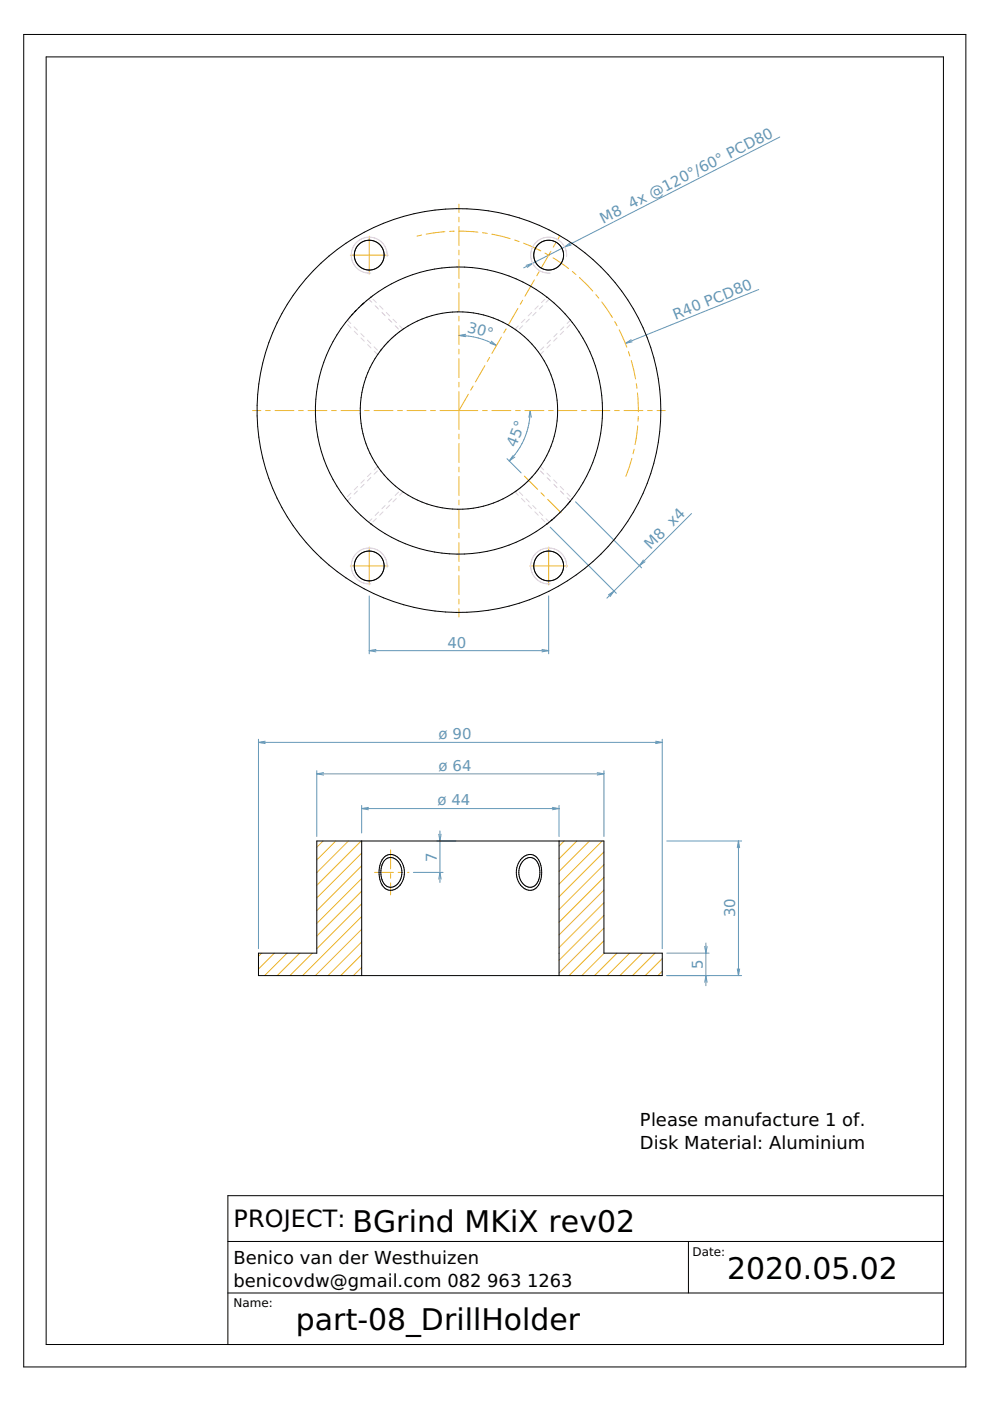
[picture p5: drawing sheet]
<svg xmlns="http://www.w3.org/2000/svg" width="210mm" height="297mm" viewBox="0 0 210 297" stroke-linecap="round" stroke-linejoin="round" font-family="sans-serif">
<g fill="none" stroke="#6498b8" stroke-width=".21">
<path d="M165.3 29.1l-45.6 23.3M111.6 56.3l1.3-.5-1.1 .9M119.7 52.4l-8.7 4.4M120.9 51.5l-1.2 .9M121.1 51.9l-1.4 .5M97.3 71.1a15.9 15.9 0 0 1 8 2.2M97.3 71.1l1.4 .3M98.7 70.9l-1.4 .2M103.9 72.8l1.4 .5M104.2 72.3l1.1 1M133.8 72l-1.2 .8M134 72.5l-1.4 .3"/>
<path d="M160.9 61.4l-28.3 11.4M107.5 97.3l3 3M108.8 96.5l-.8 1.2M109.2 96.9l-1.2 .8M112.4 87a15.1 15.1 0 0 1-4.4 10.7M112.4 87l.2 1.5M112.4 87l-.3 1.5M116.6 111.8l14.1 14M122 106.4l14 14M136.4 118.7l-.8 1.2 1.2-.8M146.6 108.9l-17.9 17.9M78.3 126.3v12.3"/>
<path d="M78.3 138h38M78.3 138l1.4 .2M79.7 137.7l-1.4 .3M114.9 137.7l1.4 .3M116.3 126.3v12.3M116.3 138l-1.4 .2M129 126.1l1.2-.8-.8 1.2M54.8 156.7v44.4M54.8 157.4h85.6M54.8 157.4l1.4 .3M56.2 157.1l-1.4 .3M139 157.1l1.4 .3"/>
<path d="M140.4 156.7v44.4M140.4 157.4l-1.4 .3M67.2 163.4v14M67.2 164.1h60.8M67.2 164.1l1.4 .2M68.6 163.8l-1.4 .3M76.7 170.8v5.8M76.7 171.4h41.8M76.7 171.4l1.4 .3M78.1 171.2l-1.4 .2M92.6 178.3h4.1M93 176.9l.3 1.4 .2-1.4"/>
<path d="M93.3 176.2v10.9M117.1 171.2l1.4 .2M118.5 170.8v6.6M118.5 171.4l-1.4 .3M126.6 163.8l1.4 .3M128 163.4v14M128 164.1l-1.4 .2M141.4 178.3h15.8M156.6 178.3v28.5M156.6 178.3l.2 1.4M156.6 178.3l-.3 1.4M87.7 185h6.2"/>
<path d="M93 186.4l.3-1.4 .2 1.4M149.7 199.9v9.1M141.4 206.8h15.8M141.4 202.1h8.9M149.4 208.3l.3-1.5 .2 1.5M149.4 200.7l.3 1.4 .2-1.4M156.3 205.4l.3 1.4M156.8 205.4l-.2 1.4"/>
</g>
<g fill="none" stroke="#ecb42c" stroke-width=".21">
<path d="M74.3 54.1h8M78.3 50.1v8M89.4 49.8l-1 .3M94.3 49.1l-3.9 .5M96.3 49l-1 .1M97.3 43.3v1.7M97.3 46v1M97.3 48v4M97.3 53v1M97.3 55v4M97.3 49l4 .2M102.3 49.3l1 .2"/>
<path d="M104.3 49.6l3.9 1M109.1 50.9l1 .3M111 51.6l3.7 1.6M113.3 59.3l-2 3.5M114.3 57.6l-.5 .9M115.5 53.7l.9 .5M116.8 53.3l-2 3.4M117.3 54.7l3.3 2.2M117.8 51.5l-.5 .9M118.7 50l-.4 .7M121.3 57.6l.8 .6M122.9 58.9l2.8 2.8"/>
<path d="M97.3 60v1M97.3 62v4M97.3 67v1M97.3 69v4M97.3 74v1M97.3 76v4M102.8 77.5l-2 3.5M103.8 75.8l-.5 .9M106.3 71.5l-2 3.4M107.3 69.7l-.5 .9M109.8 65.4l-2 3.5M110.8 63.7l-.5 .8"/>
<path d="M126.3 62.5l.7 .7M127.6 64l2.2 3.3M130.3 68.2l.5 .9M131.3 69.9l1.6 3.7M133.2 74.5l.3 1M133.8 76.4l1 3.9M53.6 87h1.7M56.3 87h1M58.3 87h4M63.3 87h1M65.3 87h4M70.3 87h1"/>
<path d="M72.3 87h4M77.3 87h1M79.3 87h4M84.3 87h1M86.3 87h4M91.3 87h1M93.3 87h8M97.3 81v1M97.3 83v8M97.3 92v1M97.3 94v4M97.3 99v1"/>
<path d="M99.3 83.6l-2 3.4M100.3 81.8l-.5 .9M102.3 87h1M104.3 87h4M109.3 87h1M111.3 87h4M116.3 87h1M118.3 87h4M123.3 87h1M125.3 87h4M130.3 87h1M132.3 87h4"/>
<path d="M134 97.2l-1.3 3.8M134.5 95.2l-.3 1M134.9 81.3l.2 1M135.2 83.3l.1 4M135.2 90.3l-.5 4M135.3 88.3v1M137.3 87h1M139.3 87h1.8M74.3 120h8M78.3 116v8M97.3 101v4M97.3 106v1"/>
<path d="M97.3 108v4M97.3 113v1M97.3 115v4M111.2 100.9l2.8 2.9M112.3 120h8M114.7 104.5l.7 .7M116.1 105.9l2.9 2.8M116.3 116v8M97.3 120v1M97.3 122v4M97.3 127v1M97.3 129v1.8"/>
<path d="M68.5 178.3l-1.3 1.3M71.2 178.3l-4 4M73.9 178.3l-6.7 6.7M76.6 178.3l-9.4 9.4M119.6 178.3l-1.1 1.1M122.3 178.3l-3.8 3.8M125 178.3l-6.5 6.5M127.7 178.3l-9.2 9.2M76.7 194.3l-12.5 12.5M76.7 197l-9.8 9.8M76.7 199.7l-7.1 7.1M76.7 180.9l-9.5 9.5"/>
<path d="M76.7 183.6l-9.5 9.5M76.7 186.3l-9.5 9.5M76.7 189l-9.5 9.5M76.7 191.6l-9.5 9.6M79.4 185h4M82.8 180.2v4M82.8 185.2v1M82.8 187.2v2.5M84.4 185h1M86.4 185h.3M128 194.1l-9.5 9.5M128 196.8l-9.5 9.5"/>
<path d="M128 199.5l-7.3 7.3M128 180.6l-9.5 9.5M128 183.3l-9.5 9.5M128 186l-9.5 9.5M128 188.7l-9.5 9.5M128 191.4l-9.5 9.5M55.5 202.1l-.7 .7M58.2 202.1l-3.4 3.4M60.9 202.1l-4.8 4.7M63.5 202.1l-4.7 4.7M66.2 202.1l-4.7 4.7M76.7 202.4l-4.5 4.4"/>
<path d="M76.7 205.1l-1.8 1.7M128.1 202.1l-4.7 4.7M130.8 202.1l-4.7 4.7M133.5 202.1l-4.8 4.7M136.2 202.1l-4.8 4.7M138.9 202.1l-4.8 4.7M140.4 203.2l-3.6 3.6M140.4 205.9l-.9 .9"/>
</g>
<g fill="none" stroke="#000" stroke-width=".21">
<path d="M5 7.3h199.8v282.5h-199.8zM9.8 12.1h190.2v273h-190.2zM73.3 68.4a30.4 30.4 0 0 1 43-5.2 30.4 30.4 0 0 1 4.6 43.1M73.3 68.4a30.4 30.4 0 0 0 0 37.3M73.3 68.4h.1M74.8 66.6l-.3 .3M75.4 65.9l-.2 .2M75.5 65.8h.1M76.1 65.2h.1M76.8 64.5l-.1 .2M77.2 64.2l-.3 .3M78.6 63h.1"/>
<path d="M116 63h.1M121.4 68.4h-.1M73.3 105.7a30.4 30.4 0 0 0 47.6 .6M73.3 105.7h.1M73.7 106.2h.1M78.6 111.1h.1M116 111.1h.1M117.1 110.1l-.3 .3M120.1 107.2h.1M120.4 106.9h.1M120.7 106.5l-.1 .1M120.9 106.3l-.1 .1"/>
<path d="M121.3 105.7h.1M67.2 178.3h60.8v23.8h12.4v4.7h-85.6v-4.7h12.4zM76.7 178.3v28.5M118.5 178.3v28.5M81 183.4a3.8 3.8 0 0 0 1.2 4.6 2.58 2.58 0 0 0 3-2.6v-.8l-.3-1.2M81 183.4a1.92 1.92 0 0 1 1.7-1.6 1.92 1.92 0 0 1 2 1.2l.2 .4M81 183.4h.1M81.5 181.7a2.46 2.46 0 0 1 3.8 1.4 4.1 4.1 0 0 1-2.1 5.6 2.69 2.69 0 0 1-2.8-2.7 5 5 0 0 1 1.1-4.3zM84.9 187.6l-.1 .1M84.9 183.4h.1M110.3 183.4a3.3 3.3 0 0 0 2.1 4.7 2.59 2.59 0 0 0 2.1-2.7l-.3-2M110.3 187.6l.1 .1"/>
<path d="M110.3 183.4a1.97 1.97 0 0 1 1.6-1.5 1.97 1.97 0 0 1 2 .8l.3 .7M110.3 183.4h.1M110.7 181.9a2.21 2.21 0 0 1 2.3-.6 2.21 2.21 0 0 1 1.6 1.8 4.9 4.9 0 0 1-1.2 5.4 2.69 2.69 0 0 1-3.7-2.1 4.4 4.4 0 0 1 1-4.5zM114.2 183.4h.1M200 253.5h-151.7v31.6M48.3 274.1h151.7M48.3 263.2h151.7M146 263.2v10.9"/>
<circle cx="78.3" cy="54.1" r="3.2"/>
<circle cx="116.3" cy="54.1" r="3.2"/>
<circle cx="97.3" cy="87" r="42.8"/>
<circle cx="97.3" cy="87" r="20.9"/>
<circle cx="78.3" cy="120" r="3.2"/>
<circle cx="116.3" cy="120" r="3.2"/>
</g>
<g fill="none" stroke="#e4c8e0" stroke-width=".21">
<path d="M82.1 54.4a3.8 3.8 0 0 0-3.7-4.1 3.8 3.8 0 0 0-3.9 3.9 3.8 3.8 0 0 0 4.1 3.7M120.1 54.4a3.8 3.8 0 0 0-3.7-4.1 3.8 3.8 0 0 0-3.9 3.9 3.8 3.8 0 0 0 4.2 3.7M73.7 67.9l.7 .7M73.7 68.8l.7 .7M73.8 67.7l-.1 .1M74 67.5l-.3 .4M74.3 67.2l-.4 .3M74.3 67.1l-.3 .4M74.5 66.9h.1M75.1 69.3l.7 .7M75.1 70.2l.7 .7M75.2 66.1l-.4 .5"/>
<path d="M75.4 65.9l-.4 .5M75.5 65.8l-.1 .1M75.7 65.7l-.3 .2M76.4 65l-.3 .2M76.5 70.7l.7 .7M76.5 71.6l.7 .8M76.7 64.7l-.3 .3M76.8 64.5l-.4 .5M76.9 64.5h-.1M77.1 64.3l-.3 .2M77.2 64.2h.1M77.8 63.7l-.4 .3"/>
<path d="M77.9 72.1l.7 .7M77.9 73.1l.8 .7M78 63.5l-.1 .1M78.1 63.4l.7 .7M78.6 63l-.6 .5M79.1 63.4l.7 .7M79.3 73.5l.7 .7M79.4 74.5l.7 .7M79.5 64.8l.8 .7M80.5 64.9l.7 .7M80.5 74.5l-.1 .2M80.6 74.5h-.1"/>
<path d="M80.7 74.3l-.2 .2M81 66.2l.7 .7M81 73.9l-.3 .4M81.1 73.9l-.4 .4M81.9 66.3l.7 .7M82.2 72.5l-.7 .8M82.4 67.6l.7 .8M82.4 72.4l-.7 .7M83.1 71.7l-.2 .1M83.3 67.7l.7 .7M83.7 71.2l-.6 .5M83.8 69.1l.7 .7"/>
<path d="M83.9 71l-.8 .7M83.9 70.9v.1M84.5 70.5l-.3 .3M84.7 69.1l.7 .7M85.4 69.8l-.8 .6M85.4 69.8h.1M109.9 69.1l-.7 .7M110.8 69.1l-.7 .7M111.3 67.7l-.7 .7M112.2 67.6l-.7 .8M112.7 66.3l-.7 .7M113.6 66.2l-.7 .7"/>
<path d="M114.1 64.9l-.7 .7M115.1 64.8l-.7 .7M115.3 74.5l-.8 .7M115.3 73.5l-.7 .7M115.5 63.4l-.7 .7M116.5 63.4l-.7 .7M116.7 73.1l-.7 .7M116.7 72.1l-.7 .7M118.1 71.6l-.7 .8M118.1 70.7l-.7 .7M119.5 70.2l-.7 .7M119.5 69.3l-.7 .7"/>
<path d="M120.9 68.8l-.7 .7M120.9 67.9l-.7 .7M80 99.9l-.7 .7M80.1 98.9l-.7 .7M113.9 99.8l-.3 .4M113.9 99.8h.1M114.1 99.5l-.1 .1M114.2 99.4l-.3 .4M114.5 98.9l.8 .7M114.6 99.9l.7 .7M74.4 105.5l-.7 .7M74.4 104.6l-.7 .7"/>
<path d="M75.8 104.1l-.7 .7M75.8 103.1l-.7 .8M77.2 102.7l-.7 .7M77.2 101.7l-.7 .7M78.6 101.3l-.7 .7M78.7 100.3l-.8 .7M78.8 110l-.7 .7M79.8 109.9l-.7 .8M80.3 108.6l-.8 .7M81.2 108.5l-.7 .7M81.7 107.2l-.7 .7M82.6 107.1l-.7 .7"/>
<path d="M83.1 105.7l-.7 .7M84 105.7l-.7 .7M84.5 104.3l-.7 .7M85.4 104.3l-.7 .7M109.2 104.3l.7 .7M109.2 104.3h.1M109.8 103.8h.1M109.8 103.8l-.6 .5M110 103.7l-.2 .1M110.1 104.3l.7 .7M110.6 105.7l.7 .7M110.8 103l-.8 .6"/>
<path d="M111.5 102.4l-.7 .7M111.5 105.7l.7 .7M111.8 102.1l-.2 .3M112 107.1l.7 .7M112.8 101.1l-.6 .6M112.8 101.1l-.7 .7M112.9 101l-.1 .1M112.9 107.2l.7 .7M113.4 108.5l.7 .7M114.4 108.6l.7 .7M114.8 109.9l.7 .8M115.8 110l.7 .7"/>
<path d="M116 100.3l.7 .7M116 101.3l.7 .7M116.7 110.5l-.1 .1M116.8 110.5l-.8 .6M116.8 110.4h.1M117.4 101.7l.7 .7M117.4 102.7l.7 .7M117.4 109.9l-.2 .2M117.4 109.9h.1M117.9 109.5l-.5 .4M118.4 109l-.7 .7M118.8 103.1l.7 .8"/>
<path d="M118.8 104.1l.7 .7M119.3 108.1l-.7 .7M119.5 107.8l-.4 .5M120.2 104.6l.7 .7M120.2 105.5l.7 .7v.1M120.4 106.9l-.4 .4M120.6 106.6l-.2 .3zM121.3 105.8h.1M121.4 105.7l-.1 .1M82.1 120.3a3.8 3.8 0 0 0-3.7-4.1 3.8 3.8 0 0 0-3.9 3.9 3.8 3.8 0 0 0 4.1 3.7M120.1 120.3a3.8 3.8 0 0 0-3.7-4.1 3.8 3.8 0 0 0-3.9 3.9 3.8 3.8 0 0 0 4.2 3.7"/>
</g>
<g font-size="6.3">
<text x="74.7" y="261.2">BGrind MKiX rev02</text>
<text x="154.2" y="271.3">2020.05.02</text>
<text x="62.7" y="281.9">part-08_DrillHolder</text>
</g>
<text font-size="5.1" x="49.5" y="260.2">PROJECT:</text>
<g font-size="3.8">
<text x="135.7" y="238.8">Please manufacture 1 of.</text>
<text x="135.7" y="243.6">Disk Material: Aluminium</text>
<text x="49.5" y="268">Benico van der Westhuizen</text>
<text x="49.5" y="272.9">benicovdw@gmail.com 082</text>
<text x="103.3" y="272.9">963</text>
<text x="111.8" y="272.9">1263</text>
</g>
<g font-size="3.2" fill="#6498b8">
<text x="127.9" y="47.4" transform="rotate(-27 127.9 47.4)">M8</text>
<text x="133.9" y="44.4" transform="rotate(-27 133.9 44.4)">4x @120°/60° PCD80</text>
<text x="98.9" y="70.3" transform="rotate(15 98.9 70.3)">30°</text>
<text x="143.2" y="67.8" transform="rotate(-22 143.2 67.8)">R40 PCD80</text>
<text x="109.4" y="95" transform="rotate(-68 109.4 95)">45°</text>
<text x="137.9" y="116.6" transform="rotate(-45 137.9 116.6)">M8 x4</text>
<text x="94.9" y="137.3">40</text>
<text x="93" y="156.7">ø 90</text>
<text x="93" y="163.4">ø 64</text>
<text x="92.8" y="170.8">ø 44</text>
<text x="92.6" y="182.9" transform="rotate(-90 92.6 182.9)">7</text>
<text x="155.9" y="194.5" transform="rotate(-90 155.9 194.5)">30</text>
<text x="149" y="205.5" transform="rotate(-90 149 205.5)">5</text>
</g>
<g font-size="2.5">
<text x="146.8" y="266.3">Date:</text>
<text x="49.5" y="277.1">Name:</text>
</g>
</svg>
